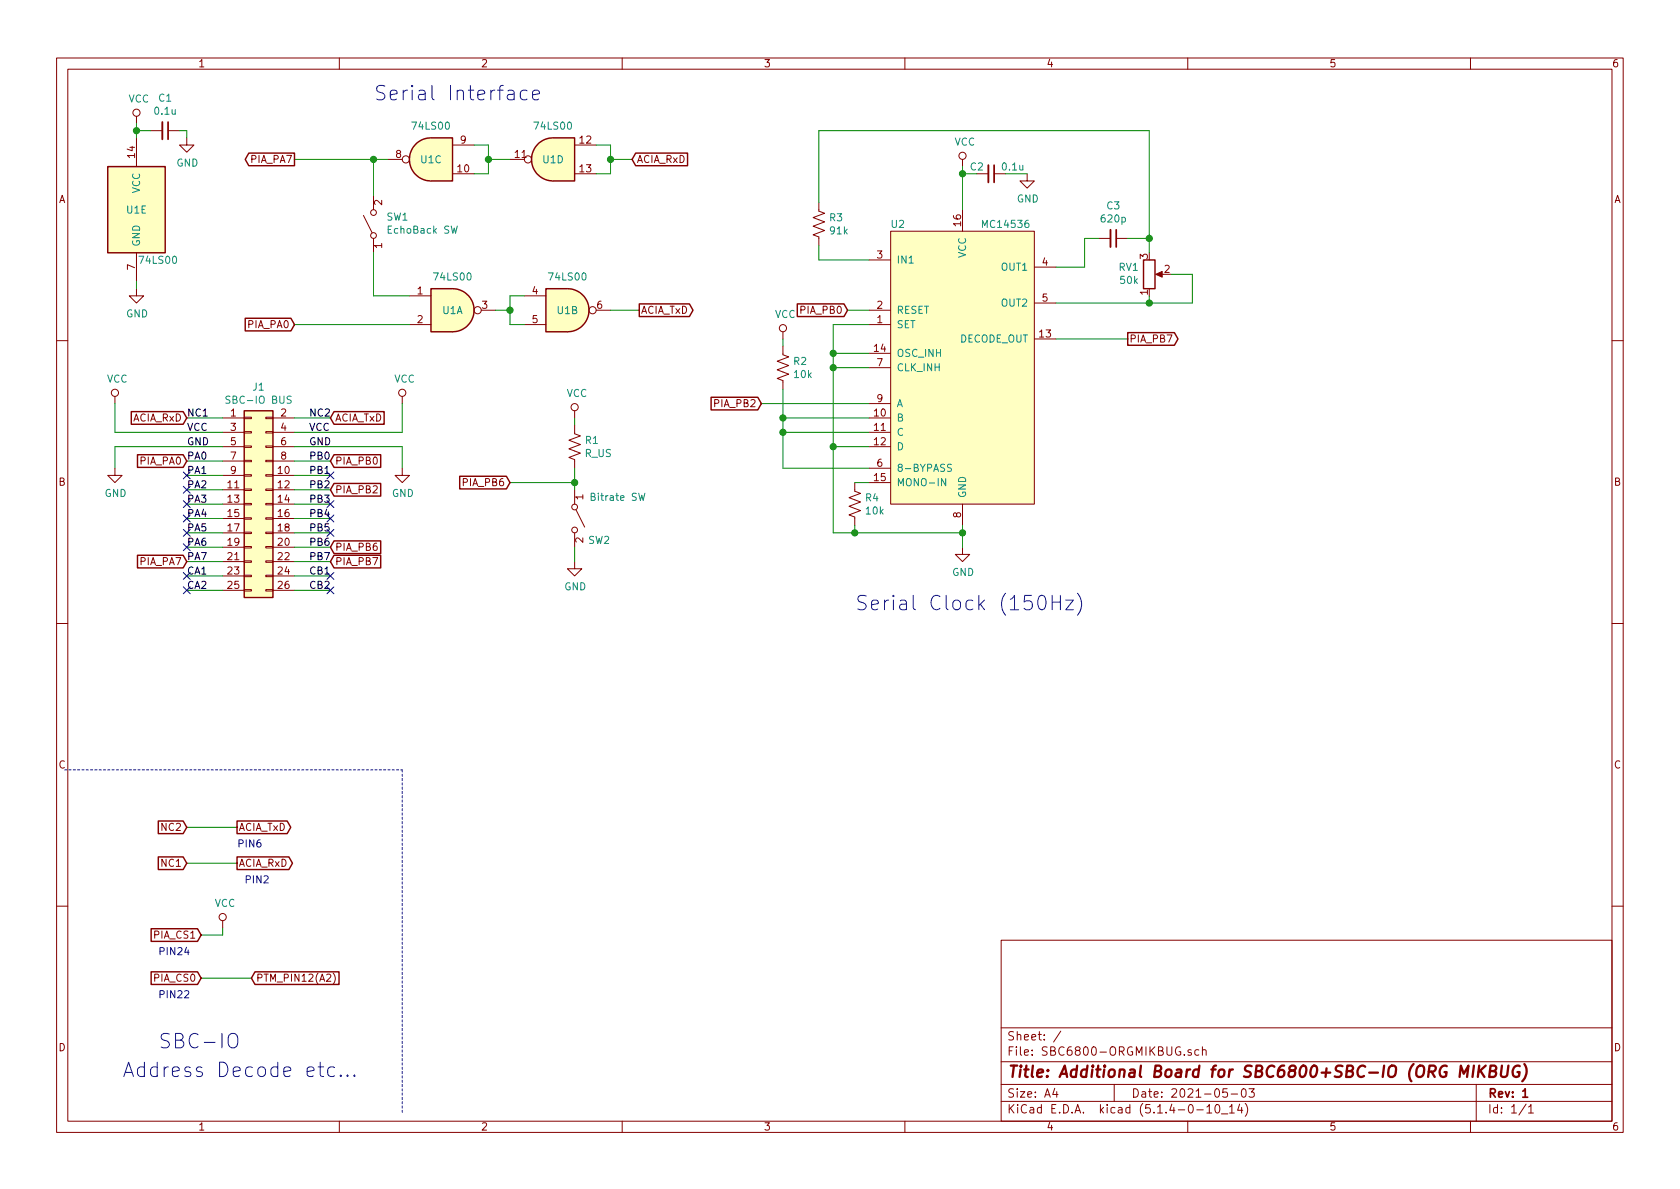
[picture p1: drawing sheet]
EESchema Schematic File Version 4
LIBS:SBC6800-ORGMIKBUG-cache
EELAYER 30 0
EELAYER END
$Descr A4 11693 8268
encoding utf-8
Sheet 1 1
Title "Additional Board for SBC6800+SBC-IO (ORG MIKBUG)"
Date "2021-05-03"
Rev "1"
Comp ""
Comment1 ""
Comment2 ""
Comment3 ""
Comment4 ""
$EndDescr
$Comp
L 74xx:74LS00 U1
U 1 1
P 3150 2150
F 0 "U1" H 3150 2150 50  0000 C CNN
F 1 "74LS00" H 3150 2384 50  0000 C CNN
F 2 "" H 3150 2150 50  0001 C CNN
F 3 "http://www.ti.com/lit/gpn/sn74ls00" H 3150 2150 50  0001 C CNN
	1    3150 2150
	1    0    0    -1  
$EndComp
$Comp
L 74xx:74LS00 U1
U 2 1
P 3950 2150
F 0 "U1" H 3950 2150 50  0000 C CNN
F 1 "74LS00" H 3950 2384 50  0000 C CNN
F 2 "" H 3950 2150 50  0001 C CNN
F 3 "http://www.ti.com/lit/gpn/sn74ls00" H 3950 2150 50  0001 C CNN
	2    3950 2150
	1    0    0    -1  
$EndComp
$Comp
L 74xx:74LS00 U1
U 3 1
P 3000 1100
F 0 "U1" H 3000 1100 50  0000 C CNN
F 1 "74LS00" H 3000 1334 50  0000 C CNN
F 2 "" H 3000 1100 50  0001 C CNN
F 3 "http://www.ti.com/lit/gpn/sn74ls00" H 3000 1100 50  0001 C CNN
	3    3000 1100
	-1   0    0    -1  
$EndComp
$Comp
L 74xx:74LS00 U1
U 4 1
P 3850 1100
F 0 "U1" H 3850 1100 50  0000 C CNN
F 1 "74LS00" H 3850 1334 50  0000 C CNN
F 2 "" H 3850 1100 50  0001 C CNN
F 3 "http://www.ti.com/lit/gpn/sn74ls00" H 3850 1100 50  0001 C CNN
	4    3850 1100
	-1   0    0    -1  
$EndComp
$Comp
L 74xx:74LS00 U1
U 5 1
P 950 1450
F 0 "U1" H 950 1450 50  0000 C CNN
F 1 "74LS00" H 1100 1100 50  0000 C CNN
F 2 "" H 950 1450 50  0001 C CNN
F 3 "http://www.ti.com/lit/gpn/sn74ls00" H 950 1450 50  0001 C CNN
	5    950  1450
	1    0    0    -1  
$EndComp
$Comp
L power:VCC #PWR02
U 1 1
P 950 850
F 0 "#PWR02" H 950 700 50  0001 C CNN
F 1 "VCC" H 967 1023 50  0000 C CNN
F 2 "" H 950 850 50  0001 C CNN
F 3 "" H 950 850 50  0001 C CNN
	1    950  850 
	1    0    0    -1  
$EndComp
$Comp
L Device:C_Small C1
U 1 1
P 1150 900
F 0 "C1" V 921 900 50  0000 C CNN
F 1 "0.1u" V 1012 900 50  0000 C CNN
F 2 "" H 1150 900 50  0001 C CNN
F 3 "~" H 1150 900 50  0001 C CNN
	1    1150 900 
	0    1    1    0   
$EndComp
Wire Wire Line
	950  850  950  900 
Wire Wire Line
	950  900  1050 900 
Connection ~ 950  900 
Wire Wire Line
	950  900  950  950 
$Comp
L power:GND #PWR04
U 1 1
P 1300 950
F 0 "#PWR04" H 1300 700 50  0001 C CNN
F 1 "GND" H 1305 777 50  0000 C CNN
F 2 "" H 1300 950 50  0001 C CNN
F 3 "" H 1300 950 50  0001 C CNN
	1    1300 950 
	1    0    0    -1  
$EndComp
Wire Wire Line
	1250 900  1300 900 
Wire Wire Line
	1300 900  1300 950 
$Comp
L power:GND #PWR03
U 1 1
P 950 2000
F 0 "#PWR03" H 950 1750 50  0001 C CNN
F 1 "GND" H 955 1827 50  0000 C CNN
F 2 "" H 950 2000 50  0001 C CNN
F 3 "" H 950 2000 50  0001 C CNN
	1    950  2000
	1    0    0    -1  
$EndComp
Wire Wire Line
	950  1950 950  2000
Wire Wire Line
	4150 1000 4250 1000
Wire Wire Line
	4250 1000 4250 1100
Wire Wire Line
	4250 1200 4150 1200
Wire Wire Line
	3300 1000 3400 1000
Wire Wire Line
	3400 1000 3400 1100
Wire Wire Line
	3400 1200 3300 1200
Wire Wire Line
	3400 1100 3550 1100
Connection ~ 3400 1100
Wire Wire Line
	3400 1100 3400 1200
Text GLabel 4400 1100 2    50   Input ~ 0
ACIA_RxD
Wire Wire Line
	4250 1100 4400 1100
Connection ~ 4250 1100
Wire Wire Line
	4250 1100 4250 1200
Text GLabel 2050 1100 0    50   Output ~ 0
PIA_PA7
Wire Wire Line
	2050 1100 2600 1100
$Comp
L Switch:SW_SPST SW1
U 1 1
P 2600 1550
F 0 "SW1" V 2646 1462 50  0000 R CNN
F 1 "EchoBack SW" V 2555 1462 50  0000 R CNN
F 2 "" H 2600 1550 50  0001 C CNN
F 3 "~" H 2600 1550 50  0001 C CNN
	1    2600 1550
	0    -1   -1   0   
$EndComp
Wire Wire Line
	2600 1100 2600 1350
Connection ~ 2600 1100
Wire Wire Line
	2600 1100 2700 1100
Wire Wire Line
	2600 1750 2600 2050
Wire Wire Line
	2600 2050 2850 2050
Text GLabel 2050 2250 0    50   Input ~ 0
PIA_PA0
Wire Wire Line
	2050 2250 2850 2250
Wire Wire Line
	3650 2050 3550 2050
Wire Wire Line
	3550 2050 3550 2150
Wire Wire Line
	3550 2250 3650 2250
Wire Wire Line
	3450 2150 3550 2150
Connection ~ 3550 2150
Wire Wire Line
	3550 2150 3550 2250
Text GLabel 4450 2150 2    50   Output ~ 0
ACIA_TxD
Wire Wire Line
	4250 2150 4450 2150
$Comp
L power:VCC #PWR01
U 1 1
P 1550 6450
F 0 "#PWR01" H 1550 6300 50  0001 C CNN
F 1 "VCC" H 1567 6623 50  0000 C CNN
F 2 "" H 1550 6450 50  0001 C CNN
F 3 "" H 1550 6450 50  0001 C CNN
	1    1550 6450
	1    0    0    -1  
$EndComp
Text GLabel 1400 6500 0    50   Input ~ 0
PIA_CS1
Wire Wire Line
	1400 6500 1550 6500
Wire Wire Line
	1550 6500 1550 6450
Text Notes 1100 6650 0    50   ~ 0
PIN24
Text GLabel 1750 6800 2    50   Input ~ 0
PTM_PIN12(A2)
Wire Wire Line
	1400 6800 1750 6800
Text Notes 1100 6950 0    50   ~ 0
PIN22
Text GLabel 1400 6800 0    50   Input ~ 0
PIA_CS0
Text GLabel 3550 3350 0    50   Input ~ 0
PIA_PB6
$Comp
L power:GND #PWR08
U 1 1
P 4000 3900
F 0 "#PWR08" H 4000 3650 50  0001 C CNN
F 1 "GND" H 4005 3727 50  0000 C CNN
F 2 "" H 4000 3900 50  0001 C CNN
F 3 "" H 4000 3900 50  0001 C CNN
	1    4000 3900
	1    0    0    -1  
$EndComp
Wire Wire Line
	4000 3350 4000 3400
Wire Wire Line
	3550 3350 4000 3350
Text Notes 2600 700  0    100  ~ 0
Serial Interface
Text Notes 850  7500 0    100  ~ 0
Address Decode etc…
Text Notes 5950 4250 0    100  ~ 0
Serial Clock (150Hz)
$Comp
L MC14536:MC14536 U2
U 1 1
P 6700 2500
F 0 "U2" H 6250 3450 50  0000 C CNN
F 1 "MC14536" H 7000 3450 50  0000 C CNN
F 2 "" H 6600 2450 100 0001 C CNN
F 3 "" H 6600 2450 100 0001 C CNN
	1    6700 2500
	1    0    0    -1  
$EndComp
$Comp
L power:VCC #PWR010
U 1 1
P 6700 1150
F 0 "#PWR010" H 6700 1000 50  0001 C CNN
F 1 "VCC" H 6717 1323 50  0000 C CNN
F 2 "" H 6700 1150 50  0001 C CNN
F 3 "" H 6700 1150 50  0001 C CNN
	1    6700 1150
	1    0    0    -1  
$EndComp
$Comp
L Device:C_Small C2
U 1 1
P 6900 1200
F 0 "C2" V 6850 1100 50  0000 C CNN
F 1 "0.1u" V 6850 1350 50  0000 C CNN
F 2 "" H 6900 1200 50  0001 C CNN
F 3 "~" H 6900 1200 50  0001 C CNN
	1    6900 1200
	0    1    1    0   
$EndComp
Wire Wire Line
	6700 1200 6800 1200
Wire Wire Line
	7000 1200 7150 1200
Wire Wire Line
	6700 1150 6700 1200
Connection ~ 6700 1200
Wire Wire Line
	6700 1200 6700 1450
$Comp
L power:GND #PWR012
U 1 1
P 7150 1200
F 0 "#PWR012" H 7150 950 50  0001 C CNN
F 1 "GND" H 7155 1027 50  0000 C CNN
F 2 "" H 7150 1200 50  0001 C CNN
F 3 "" H 7150 1200 50  0001 C CNN
	1    7150 1200
	1    0    0    -1  
$EndComp
Text GLabel 7850 2350 2    50   Output ~ 0
PIA_PB7
Text GLabel 5300 2800 0    50   Input ~ 0
PIA_PB2
Wire Wire Line
	5300 2800 6050 2800
$Comp
L Device:R_US R2
U 1 1
P 5450 2550
F 0 "R2" H 5518 2596 50  0000 L CNN
F 1 "10k" H 5518 2505 50  0000 L CNN
F 2 "" V 5490 2540 50  0001 C CNN
F 3 "~" H 5450 2550 50  0001 C CNN
	1    5450 2550
	1    0    0    -1  
$EndComp
$Comp
L power:VCC #PWR09
U 1 1
P 5450 2350
F 0 "#PWR09" H 5450 2200 50  0001 C CNN
F 1 "VCC" H 5467 2523 50  0000 C CNN
F 2 "" H 5450 2350 50  0001 C CNN
F 3 "" H 5450 2350 50  0001 C CNN
	1    5450 2350
	1    0    0    -1  
$EndComp
Wire Wire Line
	5450 2350 5450 2400
Wire Wire Line
	5450 2700 5450 2900
Wire Wire Line
	5450 3000 6050 3000
Wire Wire Line
	6050 2900 5450 2900
Connection ~ 5450 2900
Wire Wire Line
	5450 2900 5450 3000
Wire Wire Line
	6050 3250 5450 3250
Wire Wire Line
	5450 3250 5450 3000
Connection ~ 5450 3000
$Comp
L power:GND #PWR011
U 1 1
P 6700 3800
F 0 "#PWR011" H 6700 3550 50  0001 C CNN
F 1 "GND" H 6705 3627 50  0000 C CNN
F 2 "" H 6700 3800 50  0001 C CNN
F 3 "" H 6700 3800 50  0001 C CNN
	1    6700 3800
	1    0    0    -1  
$EndComp
Wire Wire Line
	6700 3650 6700 3700
Wire Wire Line
	6700 3700 5950 3700
Wire Wire Line
	5800 3700 5800 3100
Wire Wire Line
	5800 3100 6050 3100
Connection ~ 6700 3700
Wire Wire Line
	6700 3700 6700 3800
Wire Wire Line
	5800 3100 5800 2550
Wire Wire Line
	5800 2450 6050 2450
Connection ~ 5800 3100
Wire Wire Line
	6050 2550 5800 2550
Connection ~ 5800 2550
Wire Wire Line
	5800 2550 5800 2450
Wire Wire Line
	5800 2450 5800 2250
Wire Wire Line
	5800 2250 6050 2250
Connection ~ 5800 2450
Wire Wire Line
	5900 2150 6050 2150
Wire Wire Line
	7350 2350 7850 2350
$Comp
L Device:R_POT RV1
U 1 1
P 8000 1900
F 0 "RV1" H 7930 1854 50  0000 R CNN
F 1 "50k" H 7930 1945 50  0000 R CNN
F 2 "" H 8000 1900 50  0001 C CNN
F 3 "~" H 8000 1900 50  0001 C CNN
	1    8000 1900
	1    0    0    1   
$EndComp
Wire Wire Line
	7350 2100 8000 2100
Wire Wire Line
	8300 2100 8300 1900
Wire Wire Line
	8300 1900 8150 1900
Wire Wire Line
	8000 2050 8000 2100
Connection ~ 8000 2100
Wire Wire Line
	8000 2100 8300 2100
$Comp
L Device:R_US R3
U 1 1
P 5700 1550
F 0 "R3" H 5768 1596 50  0000 L CNN
F 1 "91k" H 5768 1505 50  0000 L CNN
F 2 "" V 5740 1540 50  0001 C CNN
F 3 "~" H 5700 1550 50  0001 C CNN
	1    5700 1550
	1    0    0    -1  
$EndComp
Wire Wire Line
	5700 1700 5700 1800
Wire Wire Line
	5700 1800 6050 1800
Wire Wire Line
	5700 1400 5700 900 
Wire Wire Line
	5700 900  8000 900 
Wire Wire Line
	8000 900  8000 1650
$Comp
L Device:C_Small C3
U 1 1
P 7750 1650
F 0 "C3" V 7521 1650 50  0000 C CNN
F 1 "620p" V 7612 1650 50  0000 C CNN
F 2 "" H 7750 1650 50  0001 C CNN
F 3 "~" H 7750 1650 50  0001 C CNN
	1    7750 1650
	0    1    1    0   
$EndComp
Wire Wire Line
	7850 1650 8000 1650
Connection ~ 8000 1650
Wire Wire Line
	8000 1650 8000 1750
Wire Wire Line
	7650 1650 7550 1650
Wire Wire Line
	7550 1650 7550 1850
Wire Wire Line
	7550 1850 7350 1850
$Comp
L Device:R_US R4
U 1 1
P 5950 3500
F 0 "R4" H 6018 3546 50  0000 L CNN
F 1 "10k" H 6018 3455 50  0000 L CNN
F 2 "" V 5990 3490 50  0001 C CNN
F 3 "~" H 5950 3500 50  0001 C CNN
	1    5950 3500
	1    0    0    -1  
$EndComp
Wire Wire Line
	5950 3650 5950 3700
Connection ~ 5950 3700
Wire Wire Line
	5950 3700 5800 3700
Wire Wire Line
	5950 3350 6050 3350
Wire Wire Line
	1300 2900 1550 2900
Wire Wire Line
	1300 3200 1550 3200
Wire Wire Line
	1300 3300 1550 3300
Wire Wire Line
	1300 3400 1550 3400
Wire Wire Line
	1300 3500 1550 3500
Wire Wire Line
	1300 3600 1550 3600
Wire Wire Line
	1300 3700 1550 3700
Wire Wire Line
	1300 3800 1550 3800
Wire Wire Line
	1300 3900 1550 3900
Wire Wire Line
	1300 4000 1550 4000
Wire Wire Line
	1300 4100 1550 4100
Wire Wire Line
	2050 2900 2300 2900
Wire Wire Line
	2050 3200 2300 3200
Wire Wire Line
	2050 3300 2300 3300
Wire Wire Line
	2050 3400 2300 3400
Wire Wire Line
	2050 3500 2300 3500
Wire Wire Line
	2050 3600 2300 3600
Wire Wire Line
	2050 3700 2300 3700
Wire Wire Line
	2050 3800 2300 3800
Wire Wire Line
	2050 3900 2300 3900
Wire Wire Line
	2050 4000 2300 4000
Wire Wire Line
	2050 4100 2300 4100
Text Label 1300 2900 0    50   ~ 0
NC1
Text Label 1300 3000 0    50   ~ 0
VCC
Text Label 1300 3100 0    50   ~ 0
GND
Text Label 1300 3200 0    50   ~ 0
PA0
Text Label 1300 3300 0    50   ~ 0
PA1
Text Label 1300 3400 0    50   ~ 0
PA2
Text Label 1300 3500 0    50   ~ 0
PA3
Text Label 1300 3600 0    50   ~ 0
PA4
Text Label 1300 3700 0    50   ~ 0
PA5
Text Label 1300 3800 0    50   ~ 0
PA6
Text Label 1300 3900 0    50   ~ 0
PA7
Text Label 1300 4000 0    50   ~ 0
CA1
Text Label 1300 4100 0    50   ~ 0
CA2
Text Label 2150 2900 0    50   ~ 0
NC2
Text Label 2150 3000 0    50   ~ 0
VCC
Text Label 2150 3100 0    50   ~ 0
GND
Text Label 2150 3300 0    50   ~ 0
PB1
Text Label 2150 3400 0    50   ~ 0
PB2
Text Label 2150 3500 0    50   ~ 0
PB3
Text Label 2150 3600 0    50   ~ 0
PB4
Text Label 2150 3700 0    50   ~ 0
PB5
Text Label 2150 3800 0    50   ~ 0
PB6
Text Label 2150 3900 0    50   ~ 0
PB7
Text Label 2150 3200 0    50   ~ 0
PB0
Text Label 2150 4000 0    50   ~ 0
CB1
Text Label 2150 4100 0    50   ~ 0
CB2
Text Notes 1100 7300 0    100  ~ 0
SBC-IO
Text GLabel 2300 3800 2    50   Input ~ 0
PIA_PB6
$Comp
L Device:R_US R1
U 1 1
P 4000 3100
F 0 "R1" H 4068 3146 50  0000 L CNN
F 1 "R_US" H 4068 3055 50  0000 L CNN
F 2 "" V 4040 3090 50  0001 C CNN
F 3 "~" H 4000 3100 50  0001 C CNN
	1    4000 3100
	1    0    0    -1  
$EndComp
$Comp
L Switch:SW_SPST SW2
U 1 1
P 4000 3600
F 0 "SW2" V 4150 3850 50  0000 R CNN
F 1 "Bitrate SW" V 3850 4100 50  0000 R CNN
F 2 "" H 4000 3600 50  0001 C CNN
F 3 "~" H 4000 3600 50  0001 C CNN
	1    4000 3600
	0    1    1    0   
$EndComp
$Comp
L power:VCC #PWR07
U 1 1
P 4000 2900
F 0 "#PWR07" H 4000 2750 50  0001 C CNN
F 1 "VCC" H 4017 3073 50  0000 C CNN
F 2 "" H 4000 2900 50  0001 C CNN
F 3 "" H 4000 2900 50  0001 C CNN
	1    4000 2900
	1    0    0    -1  
$EndComp
Wire Wire Line
	4000 2900 4000 2950
Wire Wire Line
	4000 3250 4000 3350
Connection ~ 4000 3350
Wire Wire Line
	4000 3800 4000 3900
Text GLabel 1300 3900 0    50   Input ~ 0
PIA_PA7
Text GLabel 1300 3200 0    50   Input ~ 0
PIA_PA0
Text GLabel 2300 2900 2    50   Input ~ 0
ACIA_TxD
Text GLabel 1300 2900 0    50   Input ~ 0
ACIA_RxD
Text GLabel 5900 2150 0    50   Input ~ 0
PIA_PB0
Text GLabel 2300 3200 2    50   Input ~ 0
PIA_PB0
Text GLabel 2300 3400 2    50   Input ~ 0
PIA_PB2
Text GLabel 2300 3900 2    50   Input ~ 0
PIA_PB7
$Comp
L power:VCC #PWR05
U 1 1
P 800 2800
F 0 "#PWR05" H 800 2650 50  0001 C CNN
F 1 "VCC" H 817 2973 50  0000 C CNN
F 2 "" H 800 2800 50  0001 C CNN
F 3 "" H 800 2800 50  0001 C CNN
	1    800  2800
	1    0    0    -1  
$EndComp
Wire Wire Line
	800  2800 800  3000
Wire Wire Line
	800  3000 1550 3000
$Comp
L power:GND #PWR06
U 1 1
P 800 3250
F 0 "#PWR06" H 800 3000 50  0001 C CNN
F 1 "GND" H 805 3077 50  0000 C CNN
F 2 "" H 800 3250 50  0001 C CNN
F 3 "" H 800 3250 50  0001 C CNN
	1    800  3250
	1    0    0    -1  
$EndComp
Wire Wire Line
	800  3250 800  3100
Wire Wire Line
	800  3100 1550 3100
$Comp
L Connector_Generic:Conn_02x13_Odd_Even J1
U 1 1
P 1750 3500
F 0 "J1" H 1800 4317 50  0000 C CNN
F 1 "SBC-IO BUS" H 1800 4226 50  0000 C CNN
F 2 "" H 1750 3500 50  0001 C CNN
F 3 "~" H 1750 3500 50  0001 C CNN
	1    1750 3500
	1    0    0    -1  
$EndComp
NoConn ~ 2300 3300
NoConn ~ 2300 3500
NoConn ~ 2300 3600
NoConn ~ 2300 3700
NoConn ~ 2300 4000
NoConn ~ 2300 4100
NoConn ~ 1300 3300
NoConn ~ 1300 3400
NoConn ~ 1300 3500
NoConn ~ 1300 3600
NoConn ~ 1300 3700
NoConn ~ 1300 3800
NoConn ~ 1300 4000
NoConn ~ 1300 4100
Text GLabel 1300 6000 0    50   Input ~ 0
NC1
Text GLabel 1650 6000 2    50   Output ~ 0
ACIA_RxD
Text Notes 1700 6150 0    50   ~ 0
PIN2
Wire Wire Line
	1300 6000 1650 6000
Text GLabel 1300 5750 0    50   Input ~ 0
NC2
Text GLabel 1650 5750 2    50   Output ~ 0
ACIA_TxD
Text Notes 1650 5900 0    50   ~ 0
PIN6
Wire Wire Line
	1300 5750 1650 5750
Wire Notes Line
	450  5350 2800 5350
Wire Notes Line
	2800 5350 2800 7750
$Comp
L power:VCC #PWR0101
U 1 1
P 2800 2800
F 0 "#PWR0101" H 2800 2650 50  0001 C CNN
F 1 "VCC" H 2817 2973 50  0000 C CNN
F 2 "" H 2800 2800 50  0001 C CNN
F 3 "" H 2800 2800 50  0001 C CNN
	1    2800 2800
	1    0    0    -1  
$EndComp
Wire Wire Line
	2800 2800 2800 3000
Wire Wire Line
	2050 3000 2800 3000
Wire Wire Line
	2050 3100 2800 3100
$Comp
L power:GND #PWR0102
U 1 1
P 2800 3250
F 0 "#PWR0102" H 2800 3000 50  0001 C CNN
F 1 "GND" H 2805 3077 50  0000 C CNN
F 2 "" H 2800 3250 50  0001 C CNN
F 3 "" H 2800 3250 50  0001 C CNN
	1    2800 3250
	1    0    0    -1  
$EndComp
Wire Wire Line
	2800 3250 2800 3100
$EndSCHEMATC
